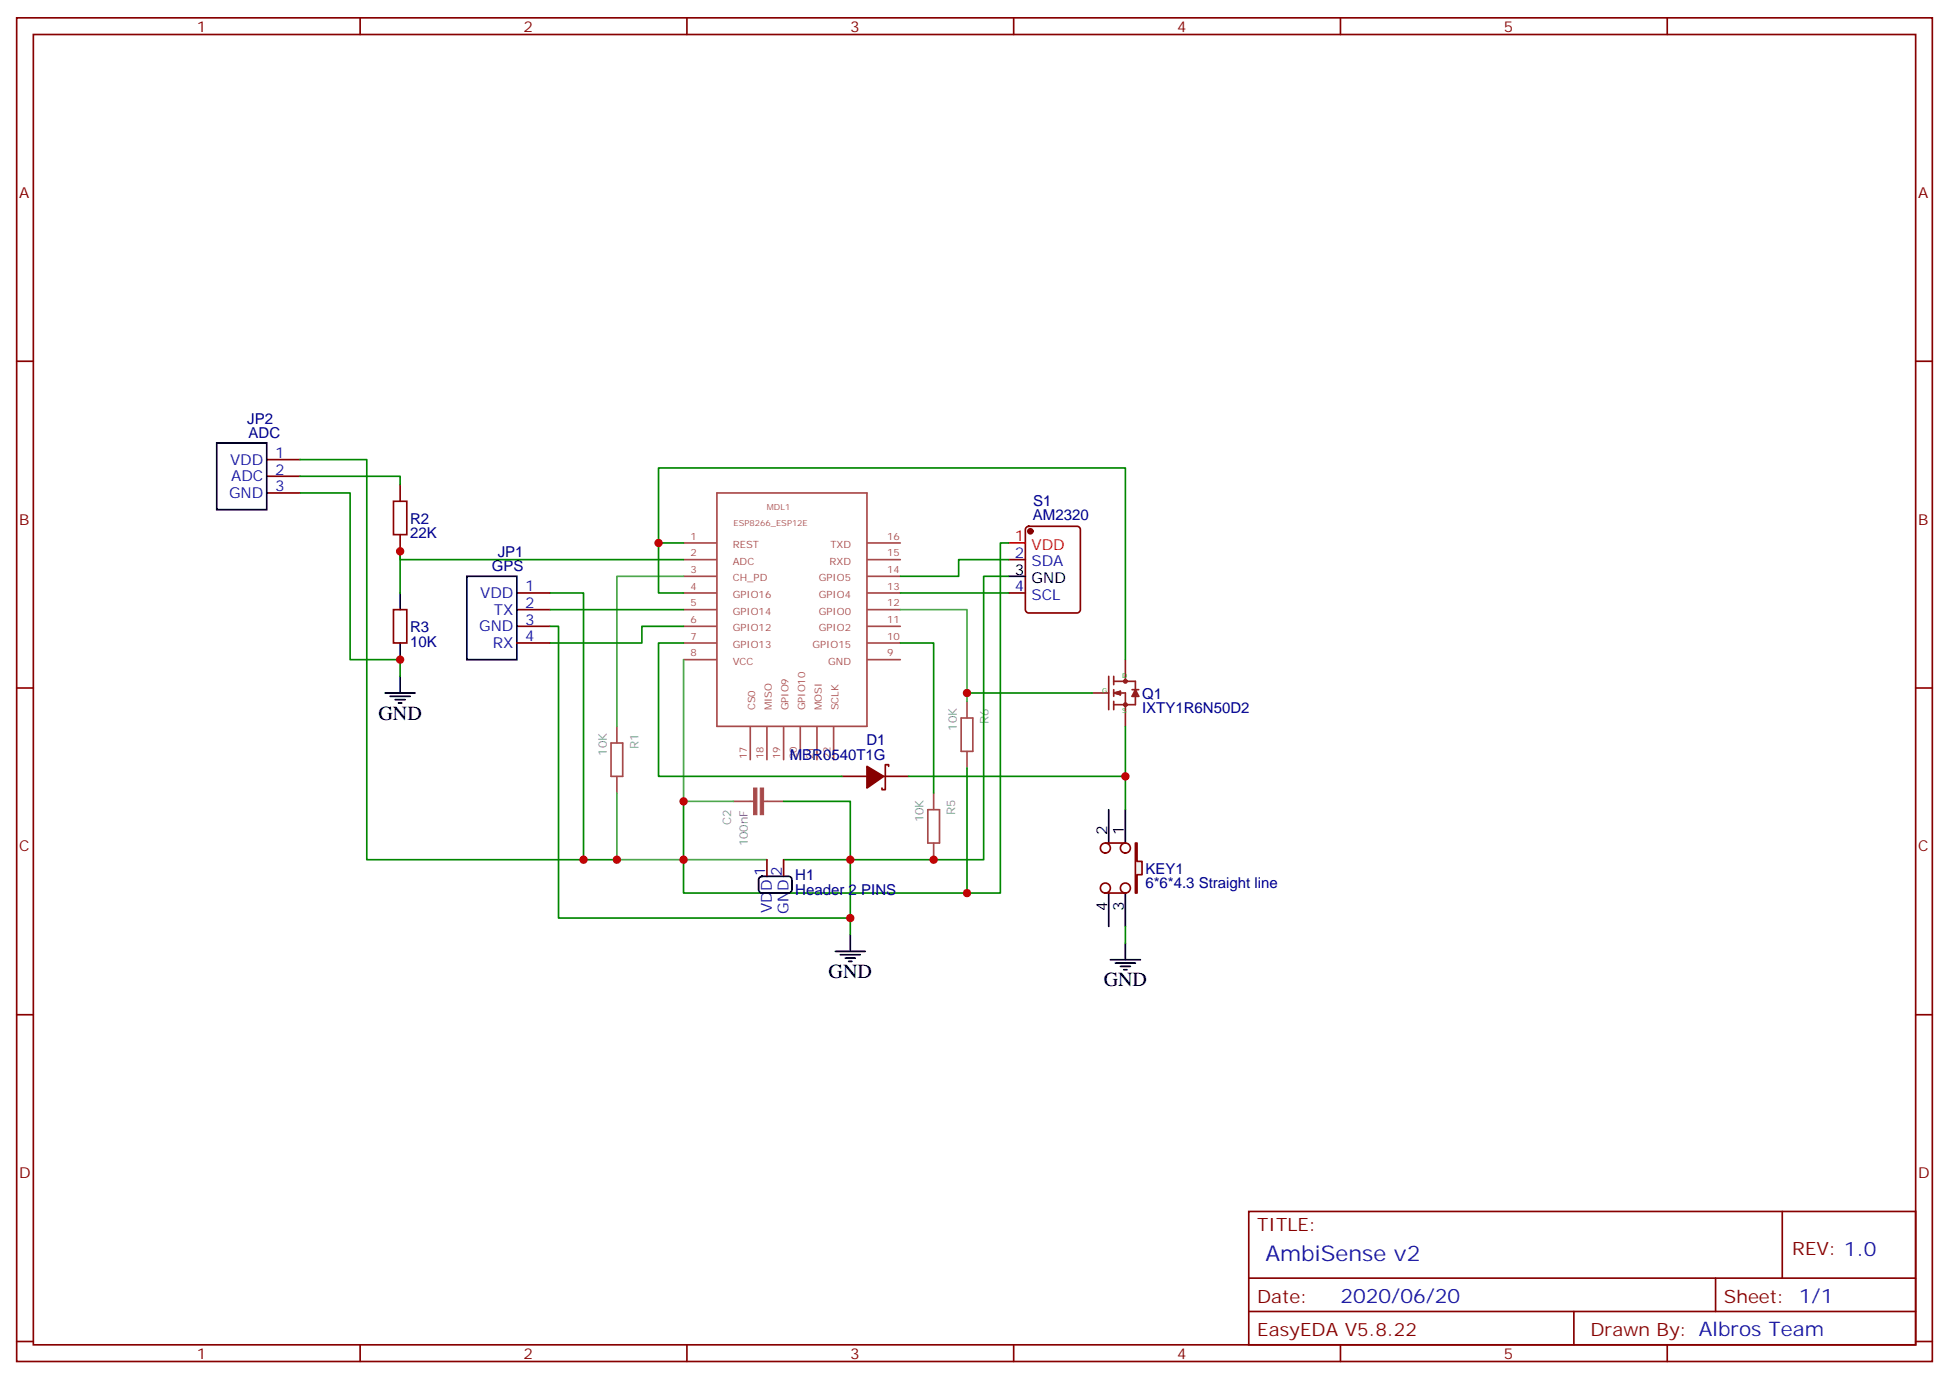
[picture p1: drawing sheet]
<svg xmlns="http://www.w3.org/2000/svg" width="412mm" height="292mm" viewBox="0 0 412 292" stroke-linecap="round" stroke-linejoin="round" font-family="sans-serif">
<g fill="none" stroke="#870000" stroke-width=".35">
<path d="M3.5 3.8h405.4v284.3h-405.4zM7.1 7.3h398.2v277.3h-398.2zM76.2 3.8v3.5M145.3 3.8v3.5M214.5 3.8v3.5M283.6 3.8v3.5M352.8 3.8v3.5M3.5 76.4h3.6M405.3 76.4h3.6M213.4 118.4h3.6M217.2 111.6l.5-.2h10.2a.71 .71 0 0 1 .7 .7v16.9a.76 .76 0 0 1-.7 .7h-10.2a.76 .76 0 0 1-.7-.7v-16.9zM213.4 125.5h3.6"/>
<path d="M3.5 145.6h3.6M405.3 145.6h3.6M3.5 214.7h3.6M405.3 214.7h3.6M264.2 256.4h141.1v28.2h-141.1zM377.1 256.4v14.1M264.2 270.5h141.1M264.2 277.5h141.1M333 277.5v7.1M363 270.5v7M3.5 283.9h3.6M76.2 284.6v3.5"/>
<path d="M145.3 284.6v3.5M214.5 284.6v3.5M283.6 284.6v3.5M352.8 284.6v3.5M405.3 283.9h3.6"/>
</g>
<g fill="none" stroke="#a64a4a" stroke-width=".35">
<path d="M144.6 118.4h7M144.6 114.9h7M151.7 104.3h31.7v49.4h-31.7zM183.6 118.4h6.9M183.6 114.9h6.9M144.6 139.6h7M144.6 136.1h7M144.6 132.5h7M144.6 129h7M144.6 125.5h7M144.6 122h7M183.6 139.6h6.9"/>
<path d="M183.6 136.1h6.9M183.6 132.5h6.9M183.6 129h6.9M183.6 125.5h6.9M183.6 122h6.9M129.3 157.2h2.5v7.1h-2.5zM130.5 153.7v3.5M158.7 153.8v7M162.3 153.8v7M165.8 153.8v7M169.3 153.8v7M172.9 153.8v7"/>
<path d="M176.4 153.8v7M203.4 151.9h2.4v7.1h-2.4zM204.6 148.4v3.5M204.6 159.1v3.4M130.5 164.3v3.5M155.2 169.6h3.5M158.7 169.6h.8M161.6 169.6h.7M162.3 169.6h3.5M196.3 171.3h2.5v7.1h-2.5zM197.6 167.8v3.5M197.6 178.5v3.4"/>
</g>
<g fill="#a64a4a" stroke="#a64a4a" stroke-width=".21">
<path d="M159.5 166.8h.7v5.6h-.7z"/>
<path d="M160.9 166.8h.7v5.6h-.7z"/>
</g>
<path d="M144.6 122h-14.1v31.7M144.6 139.6v30h10.6M190.5 129h14.1v19.4M130.5 167.8v14.1h31.8" fill="none" stroke="#4aa64a" stroke-width=".35"/>
<path d="M213.4 118.4h-10.6v3.6h-12.3M213.4 114.9h-1.7v74.1h-7.1M190.5 136.1h7.1v31.7M190.5 125.5h22.9M213.4 122h-5.3v59.9h-28.2M165.8 169.6h14.1v12.3h-14.1M204.6 162.5v26.5h-60v-19.4" fill="none" stroke="#008700" stroke-width=".35"/>
<circle cx="218" cy="112.4" r=".53" fill="#870000" stroke="#870000" stroke-width=".35"/>
<path d="M213.4 114.9h3.6" fill="none" stroke="#f00" stroke-width=".35"/>
<path d="M213.4 122h3.6M234.6 171.3v7.1M238.1 171.3v7.1" fill="none" stroke="#000" stroke-width=".35"/>
<path d="M240.2 178.4h.4v3.9h1.1v2.8h-1.1v3.9h-.4z" fill="#f0f0f0" stroke="#870000" stroke-width=".35"/>
<g fill="none" stroke="#870000" stroke-width=".35">
<path d="M56.4 97.3h7.1M56.4 100.8h7.1M56.4 104.3h7.1M84.7 102.6v3.5M84.7 113.1v3.6M83.3 129h2.8v7.1h-2.8zM109.4 125.5h7M109.4 129h7M109.4 132.5h7M109.4 136.1h7M178.2 164.3h5.2M187 164.3h5.3"/>
<path d="M188 162.2v-.4h-.7v5.3h-.7v-.3M233.9 178.4h4.2M162.3 181.9v3.6M165.8 181.9v3.6M233.9 189a1.06 1.06 0 0 1-1-1.5 1.06 1.06 0 0 1 1.8-.3 1.06 1.06 0 0 1-.5 1.7l-.3 .1h4.2a1.06 1.06 0 0 0 1-1.5 1.06 1.06 0 0 0-1.8-.3 1.06 1.06 0 0 0 .5 1.7l.3 .1M233.9 180.5a1.06 1.06 0 0 1-1-1.5 1.06 1.06 0 0 1 1.8-.3 1.06 1.06 0 0 1-.5 1.8h-.3M238.1 180.5a1.06 1.06 0 0 1-.9-1.5 1.06 1.06 0 0 1 1.7-.3 1.06 1.06 0 0 1-.4 1.8h-.4"/>
</g>
<g fill="none" stroke="#000" stroke-width=".35">
<path d="M45.9 93.7h10.5v14.1h-10.5zM84.7 125.5v3.5M84.7 136.1v3.5M98.8 122h10.6v17.6h-10.6zM81.5 146.6h6.3M82.5 147.4h4.3M83.6 148.1h2.1M84.3 148.8h.7M84.7 143.1v3.5M160.7 185.7l.5-.2h5.7a.71 .71 0 0 1 .7 .7v2.1a.76 .76 0 0 1-.7 .7h-5.7a.76 .76 0 0 1-.7-.7v-2.1zM179.9 197.8v3.5M234.6 189v7"/>
<path d="M238.1 189v7M238.1 199.6v3.5M176.7 201.3h6.4M177.8 202h4.2M178.9 202.7h2.1M179.6 203.4h.7M234.9 203.1h6.4M236 203.8h4.2M237.1 204.5h2.1M237.8 205.2h.7"/>
</g>
<g fill="none" stroke="#8c2424" stroke-width=".35">
<path d="M238.1 139.6v4.6M231.1 146.6h3.5M234.6 143.1v7.1M235.7 146.6h2.4v7.1M235.7 144.2h4.5v2.4M235.7 143.1v1.8M235.7 145.9v1.5M235.7 148.4v1.8M235.7 146.6l1.4 .4M236.4 146.6l.7 .4M237.1 146.3l-1.4 .3M237.1 146.3v.7"/>
<path d="M237.1 146.3l-1.1 .3 1.1 .4M239.5 145.9h1.4M240.2 147v2.1h-4.5M240.2 145.9l.7 1.5h-1.4zM240.2 146.6l.4 .8M240.2 146.6l-.3 .8M240.2 146.6l.4 .4M240.2 146.6l-.3 .4"/>
<circle cx="238.1" cy="144.2" r=".35"/>
<circle cx="238.1" cy="149.1" r=".35"/>
</g>
<g fill="none" stroke="#008700" stroke-width=".35">
<path d="M63.5 97.3h14.1v84.6h45.9M63.5 100.8h21.2v1.8M63.5 104.3h10.6v35.3h10.6v3.5M139.3 114.9v-15.9h98.8v40.6M144.6 114.9h-5.3v10.6h5.3M144.6 118.4h-59.9v-1.7v8.8M116.4 125.5h7.1v56.4h7M116.4 132.5h1.8v61.8h61.7M116.4 129h28.2M144.6 132.5h-8.8v3.6h-19.4M144.6 136.1h-5.3v28.2h38.9M204.6 146.6h26.5"/>
<path d="M238.1 153.7v17.6M192.3 164.3h45.8M179.9 181.9v15.9M238.1 196v3.6"/>
</g>
<path d="M83.3 106.1h2.8v7h-2.8z" fill="none" stroke="#a10000" stroke-width=".35"/>
<path d="M183.4 162.2l3.6 2.1-3.6 2.5z" fill="#870000" stroke="#870000" stroke-width=".35"/>
<g fill="#c00">
<circle cx="84.7" cy="139.6" r=".88"/>
<circle cx="123.5" cy="181.9" r=".88"/>
<circle cx="130.5" cy="181.9" r=".88"/>
<circle cx="204.6" cy="146.6" r=".88"/>
<circle cx="204.6" cy="189" r=".88"/>
<circle cx="179.9" cy="181.9" r=".88"/>
<circle cx="144.6" cy="169.6" r=".88"/>
<circle cx="144.6" cy="181.9" r=".88"/>
<circle cx="197.6" cy="181.9" r=".88"/>
<circle cx="139.3" cy="114.9" r=".88"/>
<circle cx="179.9" cy="194.3" r=".88"/>
<circle cx="84.7" cy="116.7" r=".88"/>
<circle cx="238.1" cy="164.3" r=".88"/>
</g>
<text font-size="4.6" fill="#00f" x="267.8" y="266.9">AmbiSense v2</text>
<g font-size="4.2">
<text x="80.1" y="152.3">GND</text>
<text x="175.3" y="207">GND</text>
<text x="233.5" y="208.7">GND</text>
</g>
<text font-size="4.2" fill="#00f" x="283.6" y="275.8">2020/06/20</text>
<g font-size="3.9" fill="#800">
<text x="266" y="260.6">TITLE:</text>
<text x="379.2" y="265.5">REV: 1.0</text>
<text x="266" y="275.8">Date:</text>
<text x="364.8" y="275.8">Sheet: 1/1</text>
<text x="266" y="282.8">EasyEDA V5.8.22</text>
<text x="336.5" y="282.8">Drawn By: Albros Team</text>
</g>
<g font-size="3.2" fill="#800">
<text x="41.6" y="6.8">1</text>
<text x="110.8" y="6.8">2</text>
<text x="179.9" y="6.8">3</text>
<text x="249.1" y="6.8">4</text>
<text x="318.2" y="6.8">5</text>
<text x="4.1" y="41.9">A</text>
<text x="405.9" y="41.9">A</text>
<text x="4.1" y="111">B</text>
<text x="405.9" y="111">B</text>
<text x="4.1" y="180.2">C</text>
<text x="405.9" y="180.2">C</text>
<text x="4.1" y="249.3">D</text>
<text x="405.9" y="249.3">D</text>
<text x="41.6" y="287.6">1</text>
<text x="110.8" y="287.6">2</text>
<text x="179.9" y="287.6">3</text>
<text x="249.1" y="287.6">4</text>
<text x="318.2" y="287.6">5</text>
</g>
<g font-size="3.2" fill="#000080">
<text x="52.3" y="89.6">JP2</text>
<text x="52.6" y="92.7">ADC</text>
<text x="218.6" y="107.1">S1</text>
<text x="86.8" y="113.9">22K</text>
<text x="86.8" y="110.8">R2</text>
<text x="218.6" y="110.1">AM2320</text>
<text x="105.3" y="117.8">JP1</text>
<text x="104.1" y="120.8">GPS</text>
<text x="86.8" y="136.8">10K</text>
<text x="86.8" y="133.7">R3</text>
<text x="241.7" y="147.9">Q1</text>
<text x="241.7" y="150.9">IXTY1R6N50D2</text>
<text x="167.1" y="160.8">MBR0540T1G</text>
<text x="183.3" y="157.7">D1</text>
<text x="242.4" y="184.9">KEY1</text>
<text x="168.3" y="189.4">Header 2 PINS</text>
<text x="168.3" y="186.3">H1</text>
<text x="242.4" y="188">6*6*4.3 Straight line</text>
</g>
<g font-size="3.2" fill="#00f">
<text x="48.7" y="98.3">VDD</text>
<text x="48.9" y="101.8">ADC</text>
<text x="58.2" y="96.9">1</text>
<text x="58.2" y="100.4">2</text>
<text x="48.5" y="105.4">GND</text>
<text x="58.2" y="104">3</text>
<text x="214.8" y="118.1">2</text>
<text x="218.3" y="119.8">SDA</text>
<text x="111.1" y="125.1">1</text>
<text x="214.8" y="125.1">4</text>
<text x="101.6" y="126.5">VDD</text>
<text x="104.5" y="130.1">TX</text>
<text x="111.1" y="128.7">2</text>
<text x="218.3" y="126.9">SCL</text>
<text x="101.4" y="133.6">GND</text>
<text x="104.3" y="137.1">RX</text>
<text x="111.1" y="132.2">3</text>
<text x="111.1" y="135.7">4</text>
<text x="161.9" y="185.5" transform="rotate(-90 161.9 185.5)">1</text>
<text x="165.5" y="185.5" transform="rotate(-90 165.5 185.5)">2</text>
<text x="163.3" y="193.2" transform="rotate(-90 163.3 193.2)">VDD</text>
<text x="166.9" y="193.4" transform="rotate(-90 166.9 193.4)">GND</text>
</g>
<g font-size="3.2" fill="#f00">
<text x="214.8" y="114.5">1</text>
<text x="218.3" y="116.3">VDD</text>
</g>
<g font-size="3.2">
<text x="214.8" y="121.6">3</text>
<text x="218.3" y="123.4">GND</text>
<text x="234.2" y="176.6" transform="rotate(-90 234.2 176.6)">2</text>
<text x="237.8" y="176.6" transform="rotate(-90 237.8 176.6)">1</text>
<text x="234.2" y="192.8" transform="rotate(-90 234.2 192.8)">4</text>
<text x="237.8" y="192.8" transform="rotate(-90 237.8 192.8)">3</text>
</g>
<g font-size="2.5" fill="#838383">
<text x="202.5" y="154.6" transform="rotate(-90 202.5 154.6)">10K</text>
<text x="209.2" y="153.1" transform="rotate(-90 209.2 153.1)">R6</text>
<text x="128.4" y="159.9" transform="rotate(-90 128.4 159.9)">10K</text>
<text x="135.1" y="158.4" transform="rotate(-90 135.1 158.4)">R1</text>
<text x="202.1" y="172.5" transform="rotate(-90 202.1 172.5)">R5</text>
<text x="154.7" y="174.7" transform="rotate(-90 154.7 174.7)">C2</text>
<text x="158.2" y="179.1" transform="rotate(-90 158.2 179.1)">100nF</text>
<text x="195.4" y="174" transform="rotate(-90 195.4 174)">10K</text>
</g>
<g font-size="2.1" fill="#a54b4b">
<text x="146.1" y="114.2">1</text>
<text x="146.1" y="117.7">2</text>
<text x="155.1" y="115.9">REST</text>
<text x="155.1" y="119.5">ADC</text>
<text x="175.5" y="119.5">RXD</text>
<text x="175.7" y="115.9">TXD</text>
<text x="187.7" y="117.7">15</text>
<text x="187.7" y="114.2">16</text>
<text x="146.1" y="121.3">3</text>
<text x="146.1" y="124.8">4</text>
<text x="155.1" y="123">CH_PD</text>
<text x="173.3" y="123">GPIO5</text>
<text x="187.7" y="124.8">13</text>
<text x="187.7" y="121.3">14</text>
<text x="146.1" y="128.3">5</text>
<text x="146.1" y="131.8">6</text>
<text x="155.1" y="126.5">GPIO16</text>
<text x="155.1" y="130.1">GPIO14</text>
<text x="173.3" y="130.1">GPIO0</text>
<text x="173.3" y="126.5">GPIO4</text>
<text x="187.7" y="131.8">11</text>
<text x="187.7" y="128.3">12</text>
<text x="146.1" y="135.4">7</text>
<text x="155.1" y="133.6">GPIO12</text>
<text x="155.1" y="137.1">GPIO13</text>
<text x="171.9" y="137.1">GPIO15</text>
<text x="173.3" y="133.6">GPIO2</text>
<text x="187.7" y="135.4">10</text>
<text x="146.1" y="138.9">8</text>
<text x="155.1" y="140.6">VCC</text>
<text x="175.2" y="140.6">GND</text>
<text x="187.7" y="138.9">9</text>
<text x="159.8" y="150.3" transform="rotate(-90 159.8 150.3)">CS0</text>
<text x="163.3" y="150.3" transform="rotate(-90 163.3 150.3)">MISO</text>
<text x="166.8" y="150.3" transform="rotate(-90 166.8 150.3)">GPIO9</text>
<text x="170.4" y="150.3" transform="rotate(-90 170.4 150.3)">GPIO10</text>
<text x="173.9" y="150.3" transform="rotate(-90 173.9 150.3)">MOSI</text>
<text x="177.4" y="150.3" transform="rotate(-90 177.4 150.3)">SCLK</text>
<text x="158.1" y="160.7" transform="rotate(-90 158.1 160.7)">17</text>
<text x="161.6" y="160.7" transform="rotate(-90 161.6 160.7)">18</text>
<text x="165.1" y="160.7" transform="rotate(-90 165.1 160.7)">19</text>
<text x="168.6" y="160.7" transform="rotate(-90 168.6 160.7)">20</text>
<text x="172.2" y="160.7" transform="rotate(-90 172.2 160.7)">21</text>
<text x="175.7" y="160.7" transform="rotate(-90 175.7 160.7)">22</text>
</g>
<g font-size="1.8" fill="#a54b4b">
<text x="162.3" y="107.8">MDL1</text>
<text x="155.2" y="111.4">ESP8266_ESP12E</text>
</g>
<g font-size="1.4" fill="#238d23">
<text x="237.4" y="143.5">D</text>
<text x="233.2" y="146.6">G</text>
<text x="237.4" y="150.9">S</text>
</g>
</svg>
